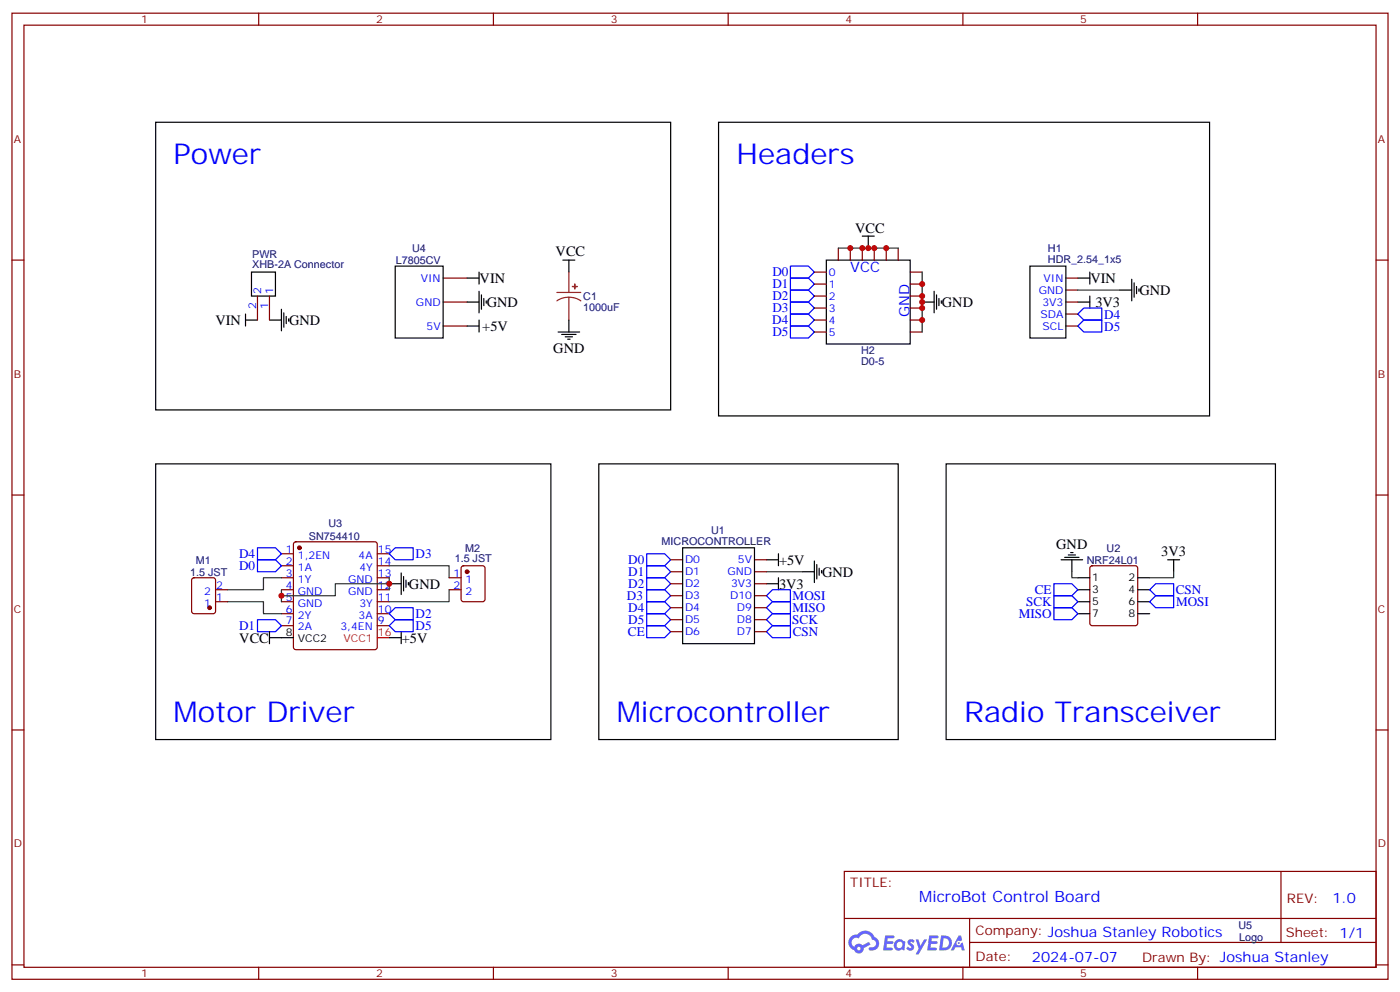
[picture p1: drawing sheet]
# Altium schematic sheet Schematic_MicroBot Control Board V1.schdoc
size 262 x 194 mm

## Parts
C1  1000uF  [CAP-TH_BD8.0-P3.50-D0.6-FD-2]
H1  HDR_2.54_1x5  [HDR_2.54_1X5]
H2  D0-5  [HDR_2.54_3X6]
M1  1.5 JST  [CONN-TH_2P-P1.50_JST_B2B-ZR-K]
M2  1.5 JST  [CONN-TH_2P-P1.50_JST_B2B-ZR-K]
PWR  XHB-2A Connector  [CONN-TH_XHB-2A]
U1  MICROCONTROLLER  [SEEED XIAO]
U2  NRF24L01  [HDR-F-2.54_2X4]
U3  SN754410  [PDIP-16_L19.3-W6.4-P2.54-LS7.94-BL]
U4  L7805CV  [L7805]
U5  Logo  [LOGO]

## Blocks framed on the sheet
Power: C1 PWR U4
Headers: H1 H2
Motor Driver: M1 M2 U3
Microcontroller: U1
Radio Transceiver: U2

## Ports
CE (in), CSN (in), D0 (in), D1 (in), D2 (in), D3 (in), D4 (in), D5 (in), MISO (in), MOSI (in), SCK (in)

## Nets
3V3: H1.3(3V3) U1.11(3V3) U2.2
+5V: U1.13(5V) U3.16(VCC1) U4.3(5V)
GND: C1.2 H1.2(GND) H2.13 H2.14 H2.15 H2.16 H2.17 H2.18 PWR.1 U1.12(GND) U2.1 U3.4(GND) U3.5(GND) U3.12(GND) U3.13(GND) U4.2(GND)
VCC: C1.1 H2.7 H2.8 H2.9 H2.10 H2.11 H2.12 U3.8(VCC2)
VIN: H1.1(VIN) PWR.2 U4.1(VIN)
CE: U1.6(D6) U2.3 ; port CE
CSN: U1.7(D7) U2.4 ; port CSN
D0: H2.1(0) U1.0(D0) U3.2(1A) ; port D0
D1: H2.2(1) U1.1(D1) U3.7(2A) ; port D1
D2: H2.3(2) U1.2(D2) U3.10(3A) ; port D2
D3: H2.4(3) U1.3(D3) U3.15(4A) ; port D3
D4: H1.4(SDA) H2.5(4) U1.4(D4) U3.1(1,2EN) ; port D4
D5: H1.5(SCL) H2.6(5) U1.5(D5) U3.9(3,4EN) ; port D5
MISO: U1.9(D9) U2.7 ; port MISO
MOSI: U1.10(D10) U2.6 ; port MOSI
SCK: U1.8(D8) U2.5 ; port SCK
NetM1_1: M1.1 U3.6(2Y)
NetM1_2: M1.2 U3.3(1Y)
NetM2_1: M2.1 U3.14(4Y)
NetM2_2: M2.2 U3.11(3Y)

Not connected (* = marked no-connect by the designer): U2 8
